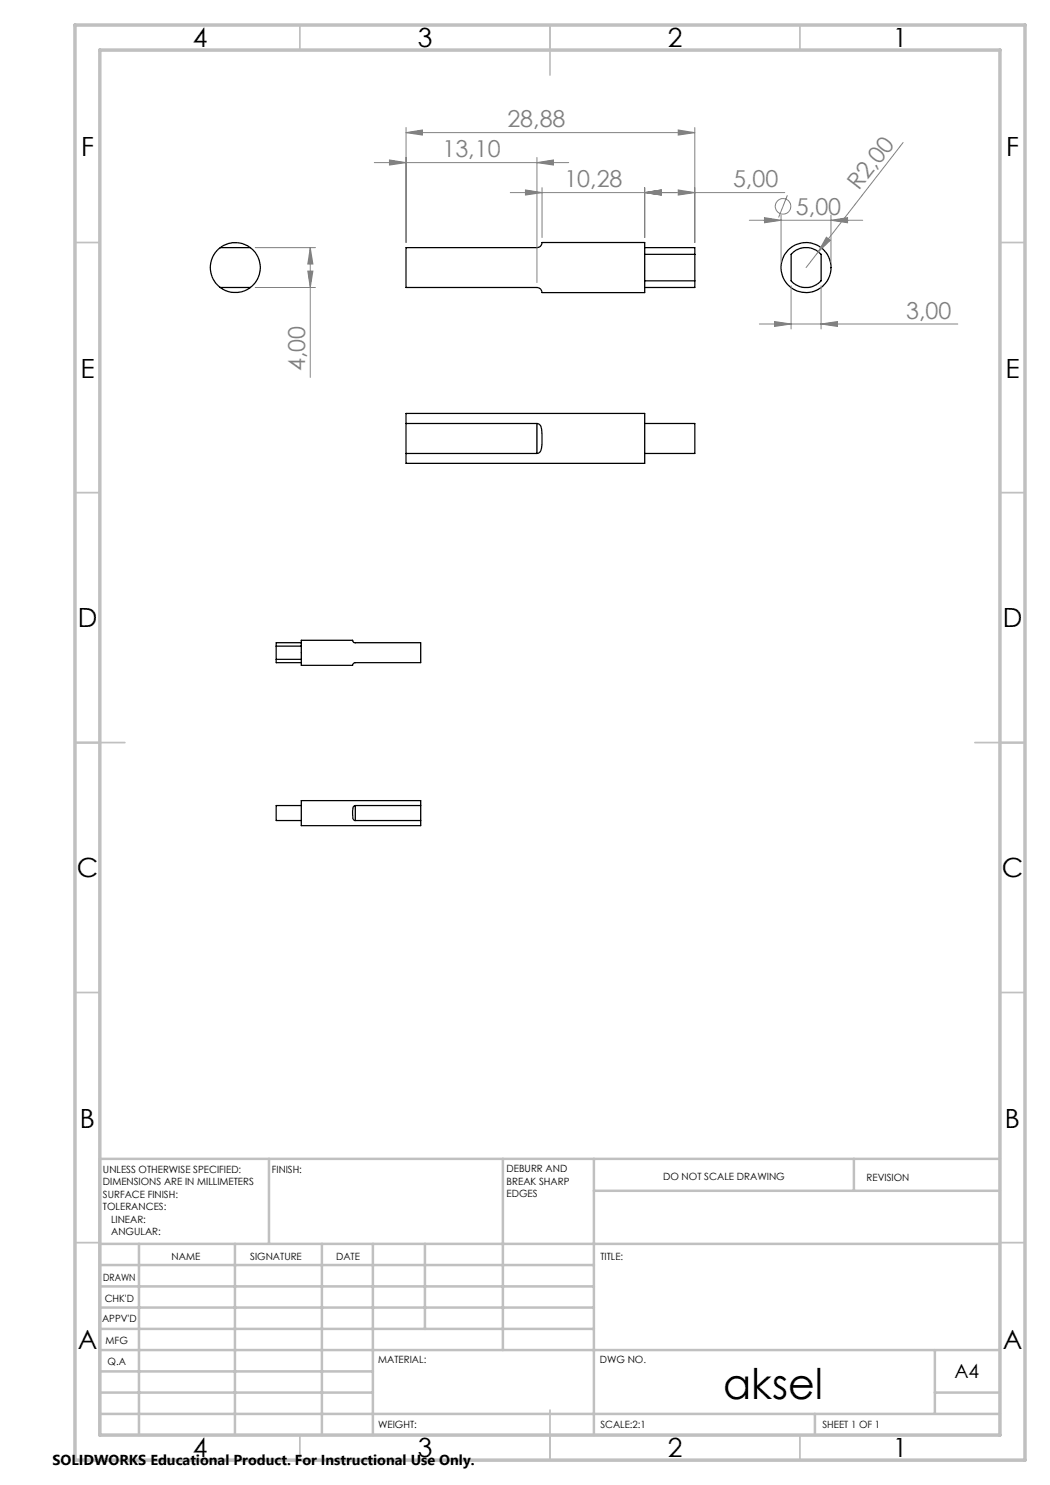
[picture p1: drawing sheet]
<svg xmlns="http://www.w3.org/2000/svg" width="210mm" height="297mm" viewBox="0 0 210 297" stroke-linecap="round" stroke-linejoin="round" font-family="sans-serif">
<g fill="none" stroke="#000" stroke-width=".25">
<path d="M44.1 49.5a5 5 0 0 0 0 8M44.1 49.5a5 5 0 0 1 6 0M44.1 57.5a5 5 0 0 0 6 0M44.1 49.5h6M44.1 57.5h6M50.1 49.5a5 5 0 0 1 0 8M108.4 48.5h20.5v10h-20.5a1.08 1.08 0 0 0-1-1h-26.2v-8h26.2a1.02 1.02 0 0 0 1-1M128.9 49.5h10.1v1.4M128.9 50.9h10.1M128.9 56.2h10.1M139 56.2v1.3h-10.1M139 50.9v5.3"/>
<path d="M158.5 50.6a4 4 0 0 1 5.7 .3v5.3a4 4 0 0 1-6 0v-5.3zM81.2 84.7v-2h47.7v10h-47.7v-2M81.2 90.7h26.2M81.2 84.7h26.2M81.2 84.7v6M107.4 84.7l.7 .4a9.6 9.6 0 0 1-.1 5.3l-.6 .3M107.4 84.7v6M128.9 84.7h10.1v6h-10.1M55.2 131.9v.6h5.1M55.2 131.9h5.1M55.2 129.2h5.1M55.2 129.2v2.7"/>
<path d="M60.3 128.1h10.2l.2 .3 .2 .1h13.2v4h-13.1l-.3 .1-.2 .4-10.2 .1zM60.3 128.5h-5.1v.7M60.3 161.1h-5.1v3h5.1M71 161.1a.8 .8 0 0 0-.5 1.1 2.04 2.04 0 0 0 .4 1.9h.1M71 161.1h13.1M71 164.1h13.1M71 161.1v3M84.1 161.1v-1h-23.8v5h23.8v-1M84.1 161.1v3"/>
<circle cx="161.2" cy="53.5" r="5"/>
</g>
<g fill="none" stroke="#808080" stroke-width=".2">
<path d="M74.9 32.5h38.8M77.9 32l3.3 .5-3.3 .5zM81.2 26.5l3.3-.5v1zM81.2 25.5v23M81.2 26.5h57.8M102.1 38.5h54.9M105.1 38l3.3 .5-3.3 .5zM107.4 32.5l3.3-.5v1zM107.4 31.5v25M108.4 37.5v10M128.9 38.5l3.4-.5v1zM128.9 37.5v10"/>
<path d="M135.6 26l3.4 .5-3.4 .5zM135.6 38l3.4 .5-3.4 .5zM139 25.5v23M157.5 39l-1.8 4.5M180.6 28.5l-19.4 25M51 57.5h12.1M51 49.5h12.1M61.6 54.2h1l-.5 3.3zM62.1 49.5l.5 3.3h-1zM62.1 49.5v26M149.9 44.1h22.6M152.9 43.5l3.3 .6-3.3 .5z"/>
<path d="M156.2 43v9.5M158.2 57.1v8.7M164.2 57.1v8.7M165.3 47.4l.8 .6-2.4 2.4zM166.2 44.1l3.3-.6v1.1zM166.2 43v9.5M151.9 64.8h39.7M154.9 64.3l3.3 .5-3.3 .5zM164.2 64.8l3.3-.5v1z"/>
<circle cx="156.6" cy="41.3" r="1.55"/>
</g>
<g fill="none" stroke="#c0c0c0" stroke-width=".35">
<path d="M60 5v5M110 5v10M160 5v5M15 48.5h5M200 48.5h5M15 98.5h5M200 98.5h5M15 148.5h10M195 148.5h10M15 198.5h5M200 198.5h5M15 248.5h5"/>
<path d="M200 248.5h5M60 287v5M110 282v10M160 287v5"/>
</g>
<g fill="none" stroke="#c0c0c0" stroke-width=".5">
<path d="M53.8 231.8v17M100.6 231.8v38.2M118.8 231.8v55.2M118.8 238.2h81.2M170.8 231.8v6.4M200 231.8h-180v55.2M20 248.8h180M20 257.3h98.8M20 253h98.8M27.8 248.8v38.2M47 248.8v38.2M64.4 248.8v38.2"/>
<path d="M74.6 248.8v38.2M85 248.8v17M20 265.8h98.8M20 261.5h98.8M20 278.5h54.6M20 274.3h54.6M20 270h180M187 278.5h13M187 270v12.8M20 282.8h180M163 282.8v4.2"/>
</g>
<path d="M15 5h190v287h-190zM20 10h180v277h-180z" fill="none" stroke="#c0c0c0" stroke-width=".7"/>
<g fill="#808080">
<path d="M165.3 47.4l.8 .6-2.4 2.4z"/>
<path d="M135.6 26l3.4 .5-3.4 .5zM81.2 26.5l3.3-.5v1zM107.4 32.5l3.3-.5v1zM77.9 32l3.3 .5-3.3 .5zM135.6 38l3.4 .5-3.4 .5zM128.9 38.5l3.4-.5v1zM128.9 38.5l3.4-.5v1zM105.1 38l3.3 .5-3.3 .5zM164.2 64.8l3.3-.5v1zM154.9 64.3l3.3 .5-3.3 .5z"/>
<path d="M152.9 43.5l3.3 .6-3.3 .5zM166.2 44.1l3.3-.6v1.1z"/>
<path d="M61.6 54.2h1l-.5 3.3zM62.1 49.5l.5 3.3h-1z"/>
</g>
<text font-size="8.5" x="144.6" y="279.7">aksel</text>
<g font-size="5.3">
<text x="38.5" y="9.5">4</text>
<text x="83.5" y="9.5">3</text>
<text x="133.6" y="9.5">2</text>
<text x="178.6" y="9.5">1</text>
<text x="16.2" y="31.3">F</text>
<text x="201.2" y="31.3">F</text>
<text x="16.1" y="75.5">E</text>
<text x="201.1" y="75.5">E</text>
<text x="15.5" y="125.5">D</text>
<text x="200.5" y="125.5">D</text>
<text x="15.4" y="175.5">C</text>
<text x="200.4" y="175.5">C</text>
<text x="16" y="225.5">B</text>
<text x="201" y="225.5">B</text>
<text x="15.5" y="269.8">A</text>
<text x="200.5" y="269.8">A</text>
<text x="38.5" y="291.5">4</text>
<text x="83.5" y="291.5">3</text>
<text x="133.6" y="291.5">2</text>
<text x="178.6" y="291.5">1</text>
</g>
<g font-size="4.7" fill="#808080">
<text x="101.5" y="25.5">28,88</text>
<text x="88.5" y="31.5">13,10</text>
<text x="112.9" y="37.5">10,28</text>
<text x="146.6" y="37.5">5,00</text>
<text x="171.8" y="38.3" transform="rotate(-52 171.8 38.3)">R2,00</text>
<text x="159.2" y="43">5,00</text>
<text x="181.2" y="63.8">3,00</text>
<text x="61.1" y="74.2" transform="rotate(-90 61.1 74.2)">4,00</text>
</g>
<text font-size="3.9" x="190.9" y="275.5">A4</text>
<text font-size="2.9" x="10.5" y="292.9">SOLIDWORKS Educational Product. For Instructional Use Only.</text>
<g font-size="2">
<text x="20.6" y="234.6">UNLESS OTHERWISE SPECIFIED:</text>
<text x="20.6" y="237.1">DIMENSIONS ARE IN MILLIMETERS</text>
<text x="20.6" y="239.6">SURFACE FINISH:</text>
<text x="54.4" y="234.6">FINISH:</text>
<text x="101.3" y="234.5">DEBURR AND</text>
<text x="101.3" y="237">BREAK SHARP</text>
<text x="101.3" y="239.5">EDGES</text>
<text x="132.6" y="236">DO NOT SCALE DRAWING</text>
<text x="173.3" y="236.2">REVISION</text>
<text x="20.6" y="242.1">TOLERANCES:</text>
<text x="22.2" y="244.6">LINEAR:</text>
<text x="22.2" y="247.1">ANGULAR:</text>
<text x="34.3" y="252">NAME</text>
<text x="50" y="251.9">SIGNATURE</text>
<text x="67.2" y="251.9">DATE</text>
<text x="120.1" y="251.9">TITLE:</text>
<text x="20.6" y="256.1">DRAWN</text>
<text x="20.9" y="260.3">CHK'D</text>
<text x="20.4" y="264.4">APPV'D</text>
<text x="21.1" y="268.8">MFG</text>
<text x="21.5" y="273">Q.A</text>
<text x="75.6" y="272.5">MATERIAL:</text>
<text x="120" y="272.5">DWG NO.</text>
<text x="75.6" y="285.5">WEIGHT:</text>
<text x="120.1" y="285.6">SCALE:2:1</text>
<text x="164.5" y="285.6">SHEET 1 OF 1</text>
</g>
</svg>
